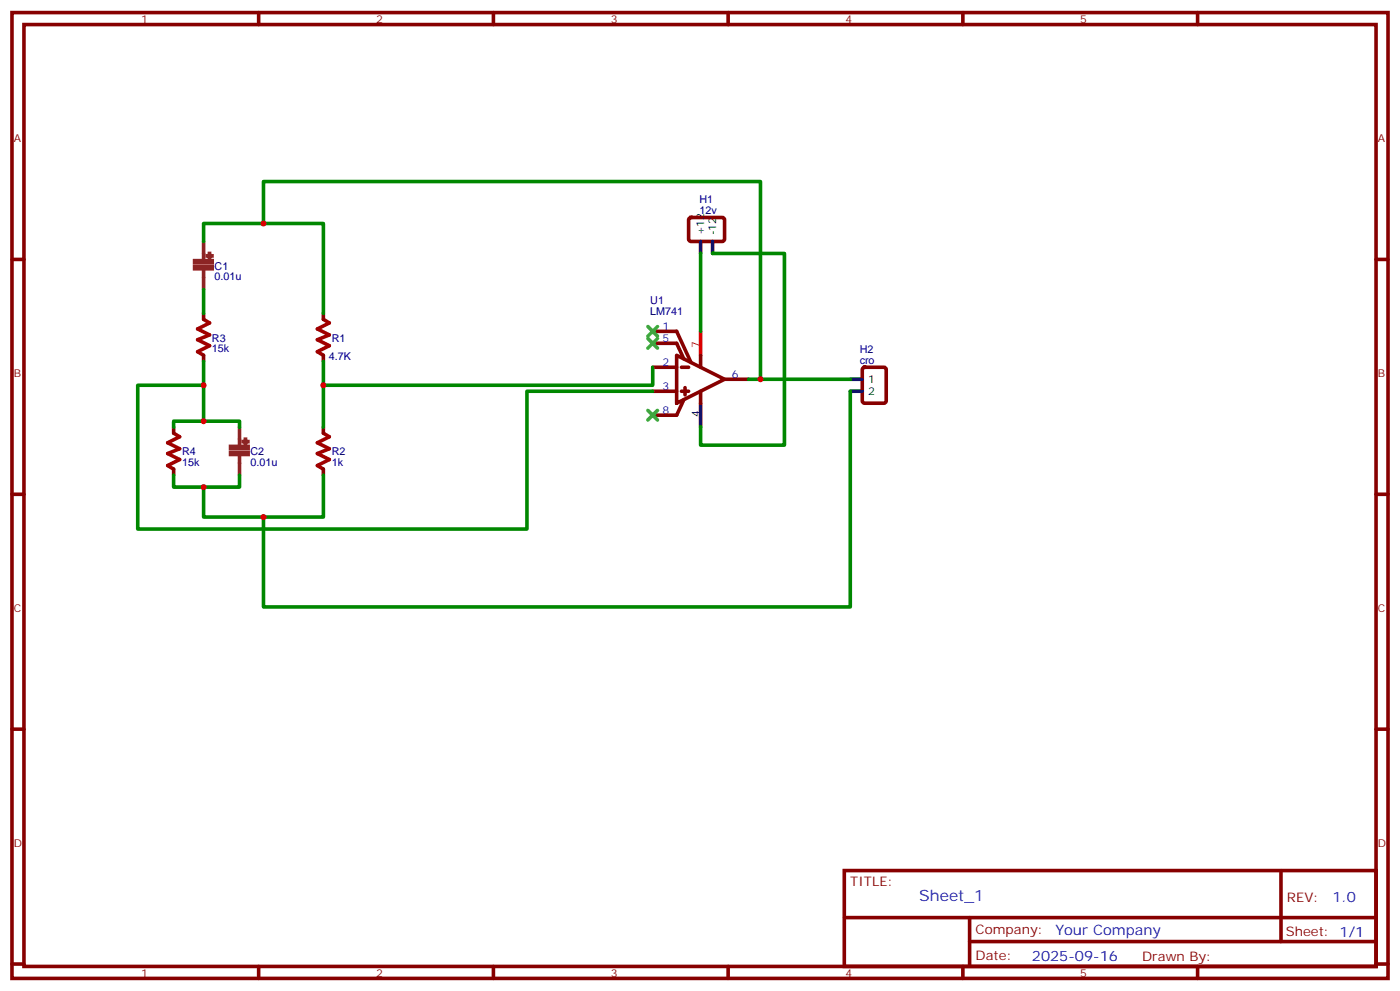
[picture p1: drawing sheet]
<svg xmlns="http://www.w3.org/2000/svg" width="412mm" height="292mm" viewBox="0 0 412 292" stroke-linecap="round" stroke-linejoin="round" font-family="sans-serif">
<g fill="none" stroke="#870000" stroke-width="1.1">
<path d="M3.5 3.7h405.4v284.3h-405.4zM7.1 7.2h398.2v277.3h-398.2zM76.2 3.7v3.5M145.3 3.7v3.5M214.5 3.7v3.5M283.6 3.7v3.5M352.8 3.7v3.5M3.5 76.4h3.6M203.1 64.2l.5-.2 9.4 .1 .4 .6v6l-.7 .4-9.4-.1-.5-.6v-5.7zM405.3 76.4h3.6M60 92.3v1.7M95.2 92.3v1.7"/>
<path d="M192.3 97.5h7l4.3 9.2M60 104.6v1.8M95.2 104.6v1.8M192.3 101.1h7l2.1 4.6M192.3 115.2h7M192.3 108.1h7M199.3 104.6l14.1 7.1-14.1 7zM200.7 115.2h2.1M200.7 108.1h2.1M201.4 117.7l-2.1 4.5h-7M201.8 114.1v2.1M206.4 104.6v3.5"/>
<path d="M206.4 115.2v3.5M213.4 111.7h7.1M254.2 108.3l.5-.2h5.6l.7 .5 .1 9.4-.5 .7h-5.9l-.6-.5-.1-9.4zM51.2 125.8v1.7M51.2 138.1v1.8M95.2 125.8v1.7M95.2 138.1v1.8M3.5 145.5h3.6M405.3 145.5h3.6M3.5 214.7h3.6M405.3 214.7h3.6M248.7 256.3h156.6v28.2h-156.6z"/>
<path d="M377.3 256.3v20.9M248.7 270.1h156.5M285.6 277.2h119.6M285.6 270.1v14.2M3.5 283.8h3.6M76.2 284.5v3.5M145.3 284.5v3.5M214.5 284.5v3.5M283.6 284.5v3.5M352.8 284.5v3.5M405.3 283.8h3.6"/>
</g>
<path d="M206.4 97.5v7.1" fill="none" stroke="#f00" stroke-width="1.1"/>
<path d="M206.4 71.1v3.5M209.9 71.1v3.5M206.4 118.7v7.1M250.5 111.7h3.5M250.5 115.2h3.5" fill="none" stroke="#000" stroke-width="1.1"/>
<path d="M60 94l1.7 1.1-3.5 1.7 3.5 1.8-3.5 1.4 3.5 1.8-3.5 1.7 1.8 1.1M95.2 94l1.8 1.1-3.5 1.7 3.5 1.8-3.5 1.4 3.5 1.8-3.5 1.7 1.7 1.1M51.2 127.5l1.7 1.1-3.5 1.8 3.5 1.7-3.5 1.4 3.5 1.8-3.5 1.8 1.8 1M95.2 127.5l1.8 1.1-3.5 1.8 3.5 1.7-3.5 1.4 3.5 1.8-3.5 1.8 1.7 1" fill="none" stroke="#a10000" stroke-width="1.1"/>
<path d="M57.3 76.7h5.2v.7h-5.2zM60 71.1v5.6M60 79.2v6M67.9 131.4h5.2v.6h-5.2zM70.6 125.8v5.6M70.6 133.9v6" fill="none" stroke="#8c2424" stroke-width="1.1"/>
<g fill="#8c2424" stroke="#8c2424" stroke-width="1.1">
<path d="M57.3 78.5h5.2v.6h-5.2z"/>
<path d="M61 75.3l1.4 .1z"/>
<path d="M61.7 74.6v1.4z"/>
<path d="M67.9 133.2h5.2v.6h-5.2z"/>
<path d="M71.6 130h1.4z"/>
<path d="M72.3 129.3v1.4z"/>
</g>
<g fill="none" stroke="#008700" stroke-width="1.1">
<path d="M60 71.1v-5.3h35.2v26.5M77.6 65.8v-12.4h146.4v58.3M206.4 74.6v22.9M209.9 74.6h21.2v56.5h-24.7v-5.3M60 85.2v7.1M60 113.4h-19.4v42.4h114.6v-40.6h37.1M60 106.4v17.6M95.2 106.4v19.4M192.3 108.1v5.3h-97.1M220.5 111.7h30M250.5 115.2v63.5h-172.9v-26.5M51.2 125.8v-1.8h19.4v1.8"/>
<path d="M51.2 139.9v3.5h19.4v-3.5M95.2 139.9v12.3h-35.2v-8.8"/>
</g>
<path d="M190.9 99.7l2.8 2.8M190.9 96.1l2.8 2.9M193.7 99.7l-2.8 2.8M193.7 96.1l-2.8 2.9M190.9 120.8l2.8 2.8M193.7 120.8l-2.8 2.8" fill="none" stroke="#3c3" stroke-width="1.1"/>
<g fill="#c00">
<circle cx="60" cy="124" r=".88"/>
<circle cx="60" cy="143.4" r=".88"/>
<circle cx="60" cy="113.4" r=".88"/>
<circle cx="95.3" cy="113.4" r=".88"/>
<circle cx="224" cy="111.7" r=".88"/>
<circle cx="77.6" cy="65.8" r=".88"/>
<circle cx="77.6" cy="152.2" r=".88"/>
</g>
<text font-size="4.6" fill="#00f" x="270.8" y="265.3">Sheet_1</text>
<g font-size="4.2" fill="#00f">
<text x="392.5" y="265.6">1.0</text>
<text x="310.9" y="275.1">Your Company</text>
<text x="304" y="282.9">2025-09-16</text>
</g>
<g font-size="3.9" fill="#800">
<text x="250.5" y="260.9">TITLE:</text>
<text x="379.1" y="265.6">REV:</text>
<text x="287.4" y="275.1">Company:</text>
<text x="378.7" y="275.7">Sheet: 1/1</text>
<text x="287.4" y="282.8">Date:</text>
<text x="336.4" y="282.8">Drawn By:</text>
</g>
<g font-size="3.2" fill="#800">
<text x="41.6" y="6.7">1</text>
<text x="110.8" y="6.7">2</text>
<text x="179.9" y="6.7">3</text>
<text x="249.1" y="6.7">4</text>
<text x="318.2" y="6.7">5</text>
<text x="4.1" y="41.8">A</text>
<text x="405.9" y="41.8">A</text>
<text x="4.1" y="110.9">B</text>
<text x="405.9" y="110.9">B</text>
<text x="4.1" y="180.1">C</text>
<text x="405.9" y="180.1">C</text>
<text x="4.1" y="249.2">D</text>
<text x="405.9" y="249.2">D</text>
<text x="41.6" y="287.5">1</text>
<text x="110.8" y="287.5">2</text>
<text x="179.9" y="287.5">3</text>
<text x="249.1" y="287.5">4</text>
<text x="318.2" y="287.5">5</text>
</g>
<g font-size="3.2" fill="#000080">
<text x="206" y="59.9">H1</text>
<text x="206" y="63">12v</text>
<text x="63.2" y="82.4">0.01u</text>
<text x="63.2" y="79.4">C1</text>
<text x="191.6" y="89.5">U1</text>
<text x="191.6" y="92.7">LM741</text>
<text x="62.4" y="100.6">R3</text>
<text x="97.7" y="100.6">R1</text>
<text x="62.4" y="103.6">15k</text>
<text x="96.9" y="105.9">4.7K</text>
<text x="253.2" y="107.1">cro</text>
<text x="253.2" y="104">H2</text>
<text x="53.6" y="137.1">15k</text>
<text x="53.6" y="134.1">R4</text>
<text x="73.8" y="137.1">0.01u</text>
<text x="73.8" y="134.1">C2</text>
<text x="97.7" y="137.1">1k</text>
<text x="97.7" y="134.1">R2</text>
</g>
<g font-size="3.2">
<text x="207.4" y="69.3" transform="rotate(-90 207.4 69.3)">+12</text>
<text x="211" y="69.3" transform="rotate(-90 211 69.3)">-12</text>
<text x="255.8" y="112.7">1</text>
<text x="255.8" y="116.2">2</text>
<text x="206" y="122.8" transform="rotate(-90 206 122.8)">4</text>
</g>
<g font-size="3.2" fill="#00f">
<text x="195.2" y="100.7">5</text>
<text x="195.2" y="97.2">1</text>
<text x="195.2" y="107.8">2</text>
<text x="215.5" y="111.3">6</text>
<text x="195.2" y="114.8">3</text>
<text x="195.2" y="121.9">8</text>
</g>
<text font-size="3.2" fill="#f00" x="206" y="102.5" transform="rotate(-90 206 102.5)">7</text>
</svg>
